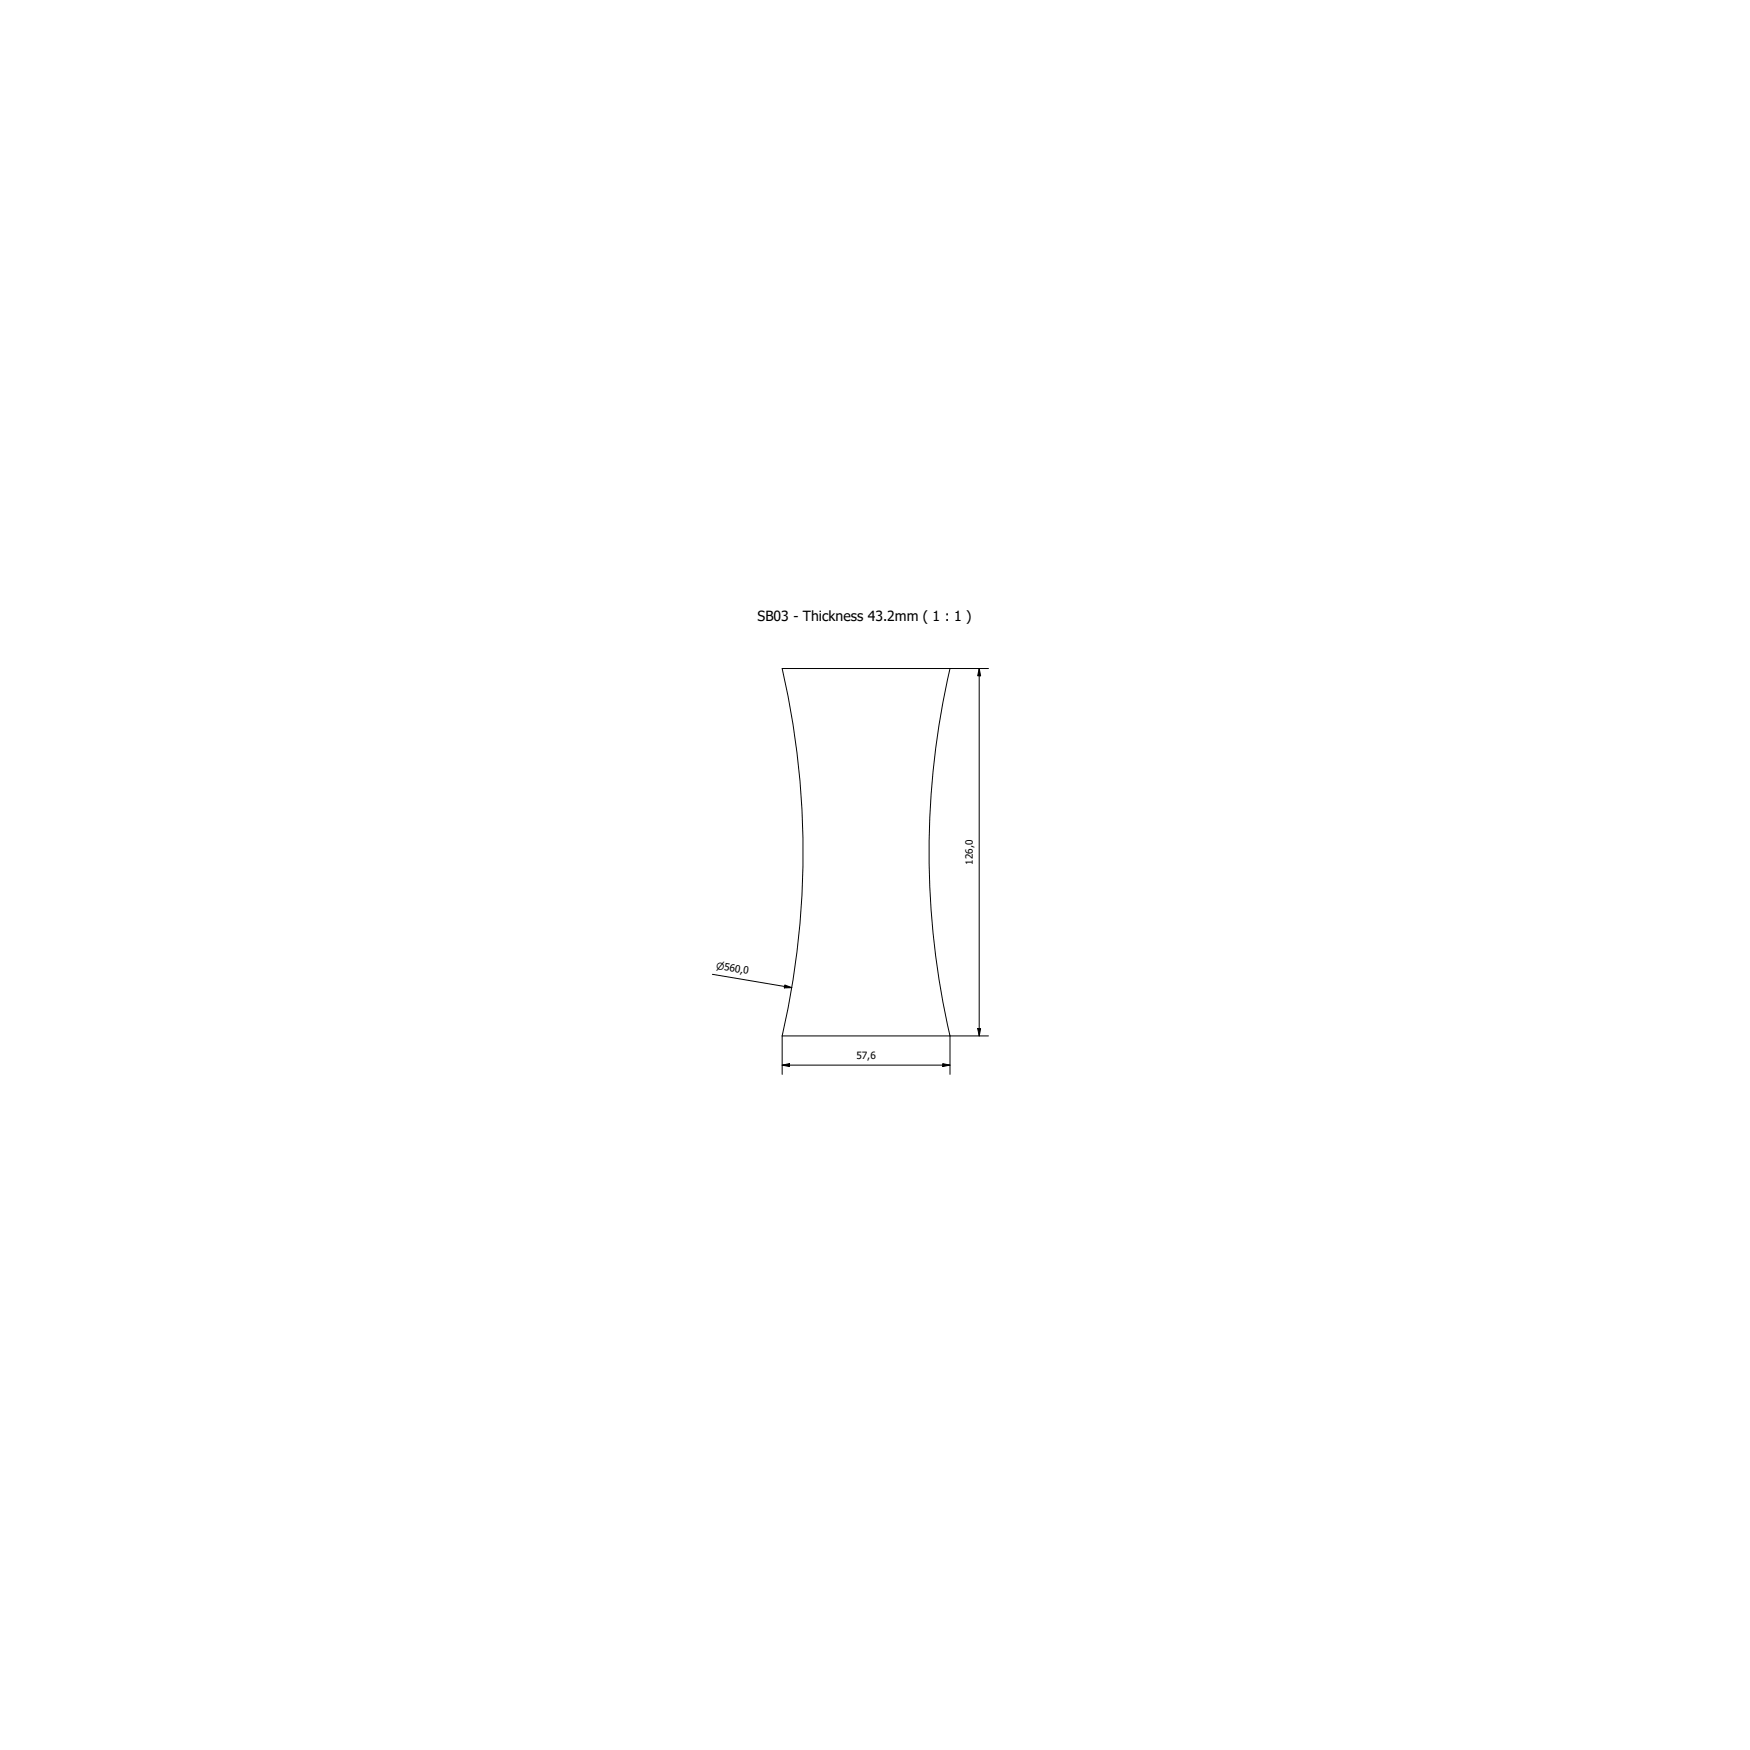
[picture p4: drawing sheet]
<svg xmlns="http://www.w3.org/2000/svg" width="600mm" height="600mm" viewBox="0 0 600 600" stroke-linecap="round" stroke-linejoin="round" font-family="sans-serif">
<!-- layer: Visible (ISO) -->
<path d="M268.2 229.2h57.6a280 280 0 0 0 0 126h-57.6a280.1 280.1 0 0 0 0-126z" fill="none" stroke="#000" stroke-width=".34"/>
<!-- layer: Dimension (ISO) -->
<path d="M325.8 229.2h13.1M335.8 229.2l.5 2.5h-1zM335.8 229.2v126M244.3 334.1l27.2 4.6M269.1 337.8l2.4 .9-2.6 .1zM268.2 355.2v13.2M335.3 352.7h1l-.5 2.5zM338.9 355.2h-13.1v13.2M268.2 365.2l2.5-.5v1zM268.2 365.2h57.6M323.3 364.7l2.5 .5-2.5 .5z" fill="none" stroke="#000" stroke-width=".34"/>
<path d="M335.8 229.2l.5 2.5h-1zM269.1 337.8l2.4 .9-2.6 .1zM335.3 352.7h1l-.5 2.5zM268.2 365.2l2.5-.5v1zM323.3 364.7l2.5 .5-2.5 .5z" fill="#000"/>
<text font-size="4.8" x="259.8" y="212.9">SB03 - Thickness 43.2mm ( 1 : 1 )</text>
<g font-size="3.4">
<text x="333.6" y="296.5" transform="rotate(-90 333.6 296.5)">126,0</text>
<text x="293.6" y="363.1">57,6</text>
</g>
<text font-size="3.3" x="245.4" y="332.1" transform="rotate(10 245.4 332.1)">⌀560,0</text>
</svg>
